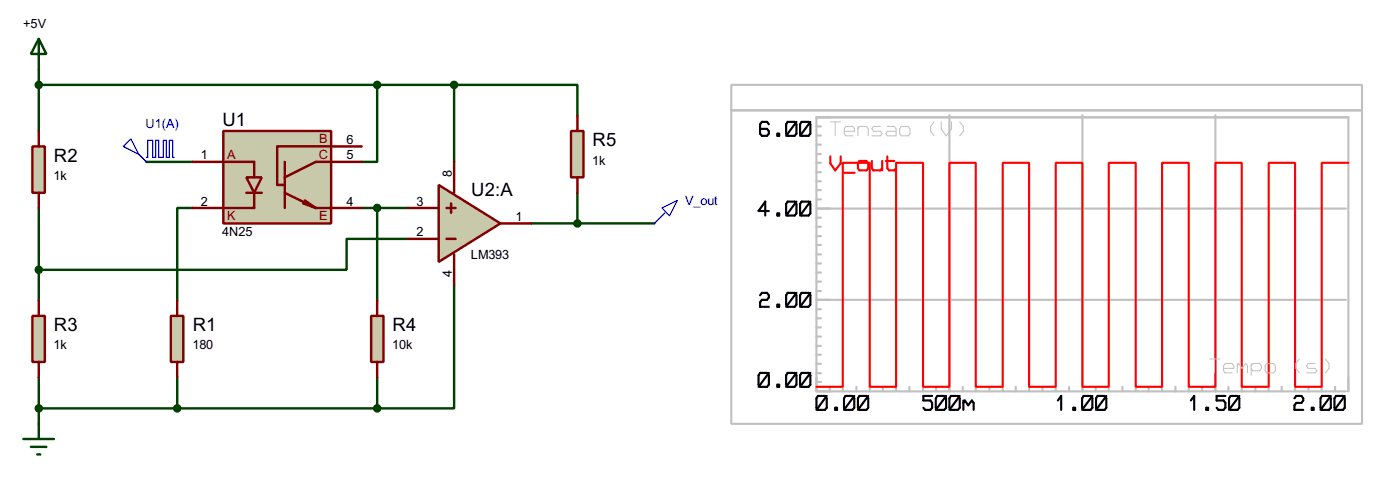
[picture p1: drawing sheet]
<svg xmlns="http://www.w3.org/2000/svg" width="231mm" height="79mm" viewBox="0 0 231 79" stroke-linecap="round" stroke-linejoin="round" font-family="sans-serif">
<g fill="none" stroke="#004000" stroke-width=".4">
<path d="M6.4 11.5v10.1M6.4 14h68.6M62.3 14v12.7h-2.6M75 14h20.3v5.1M75 14v12.7M6.4 34.3v15.3M24.2 26.7h7.6M31.8 34.3h-2.5v15.3M59.7 34.3h7.7M62.3 34.3v15.3M67.4 39.4h-10.2v5.1h-50.8M87.7 36.9h20.3"/>
<path d="M95.3 31.8v5.1M75 47v20.4h-12.7M6.4 62.3v7.6M6.4 67.4h55.9M29.3 62.3v5.1M62.3 62.3v5.1"/>
</g>
<path d="M36.9 21.6h17.8v15.3h-17.8z" fill="#c8c8aa" stroke="#800000" stroke-width=".4"/>
<path d="M40.7 29.3h2.5l-1.2 2.5z" fill="#c8c8aa" stroke="#800000" stroke-width=".4"/>
<path d="M31.8 26.7h10.2v2.6M40.7 31.8h2.5M42 31.8v2.5h-10.2M47 26.7v7.6M47 31.8l5.1 2.5M50.1 33.6l2 .7M50.3 33.1l1.8 1.2M52.1 34.3h7.6M59.7 26.7h-7.6l-5.1 2.6M59.7 24.2h-13.9v6.3h1.2" fill="none" stroke="#800000" stroke-width=".4"/>
<path d="M28.2 52.1h2.1v7.6h-2.1z" fill="#c8c8aa" stroke="#800000" stroke-width=".4"/>
<path d="M29.3 49.6v2.5M29.3 59.7v2.6" fill="none" stroke="#800000" stroke-width=".4"/>
<path d="M5.4 24.2h2v7.6h-2z" fill="#c8c8aa" stroke="#800000" stroke-width=".4"/>
<path d="M6.4 21.6v2.6M6.4 31.8v2.5" fill="none" stroke="#800000" stroke-width=".4"/>
<path d="M5.4 52.1h2v7.6h-2z" fill="#c8c8aa" stroke="#800000" stroke-width=".4"/>
<path d="M6.4 49.6v2.5M6.4 59.7v2.6" fill="none" stroke="#800000" stroke-width=".4"/>
<path d="M61.3 52.1h2v7.6h-2z" fill="#c8c8aa" stroke="#800000" stroke-width=".4"/>
<path d="M62.3 49.6v2.5M62.3 59.7v2.6" fill="none" stroke="#800000" stroke-width=".4"/>
<g fill="#004000" stroke="#004000" stroke-width=".4">
<circle cx="62.2" cy="34.3" r=".5"/>
<circle cx="62.2" cy="14" r=".5"/>
<circle cx="6.4" cy="44.5" r=".5"/>
<circle cx="6.4" cy="14" r=".5"/>
<circle cx="6.4" cy="67.4" r=".5"/>
</g>
<path d="M6.4 6.4l1.3 2.5h-2.6zM6.4 6.4v5.1M3.9 72.4h5M5.1 73.7h2.6M6.2 75h.5M6.4 69.9v2.5" fill="none" stroke="#004000" stroke-width=".4"/>
<path d="M109.3 34.3l2.5-1.2-1.3 2.5zM109.8 35.1l-1.8 1.8" fill="none" stroke="#0000c0" stroke-width=".2"/>
<path d="M72.4 30.5l10.2 6.4-10.2 6.3z" fill="#c8c8aa" stroke="#800000" stroke-width=".4"/>
<path d="M67.4 39.4h5M67.4 34.3h5M73.7 39.4h1.5M73.7 34.3h1.5M74.5 33.6v1.5M75 26.7v5.1M82.6 36.9h5.1M75 42v5" fill="none" stroke="#800000" stroke-width=".4"/>
<g fill="#004000" stroke="#004000" stroke-width=".4">
<circle cx="62.2" cy="67.4" r=".5"/>
<circle cx="29.2" cy="67.4" r=".5"/>
</g>
<path d="M94.3 21.6h2v7.7h-2z" fill="#c8c8aa" stroke="#800000" stroke-width=".4"/>
<path d="M95.3 19.1v2.5M95.3 29.3v2.5" fill="none" stroke="#800000" stroke-width=".4"/>
<g fill="#004000" stroke="#004000" stroke-width=".4">
<circle cx="74.9" cy="14" r=".5"/>
<circle cx="95.3" cy="36.9" r=".5"/>
</g>
<g fill="none" stroke="#c0c0c0" stroke-width=".35">
<path d="M120.7 14h104.1v55.9h-104.1zM120.7 18.2h104.1M156.7 19v45.6M178.7 19v45.6M200.6 19v45.6M134.8 39h.7M134.8 37.4h.7M134.8 35.9h.7M134.8 34.4h87.4M134.8 32.9h.7M134.8 31.4h.7M134.8 29.9h.7"/>
<path d="M134.8 28.4h.7M134.8 26.9h.7M134.8 25.4h.7M134.8 23.9h.7M134.8 22.4h.7M134.8 20.9h.7M134.8 58.5h.7M134.8 57.1h.7M134.8 55.5h.7M134.8 54h.7M134.8 52.5h.7M134.8 51h.7"/>
<path d="M134.8 49.5h87.4M134.8 48h.7M134.8 46.5h.7M134.8 45h.7M134.8 43.5h.7M134.8 42h.7M134.8 40.4h.7M134.8 63h.7M134.8 61.6h.7M134.8 60h.7M137 63.8v.8M139.1 63.8v.8"/>
<path d="M141.4 63.8v.8M143.6 63.8v.8M145.7 63.8v.8M147.9 63.8v.8M150.1 63.8v.8M152.4 63.8v.8M154.5 63.8v.8M158.9 63.8v.8M161.1 63.8v.8M163.3 63.8v.8M165.5 63.8v.8M167.7 63.8v.8"/>
<path d="M169.9 63.8v.8M172.1 63.8v.8M174.3 63.8v.8M176.5 63.8v.8M180.9 63.8v.8M183 63.8v.8M185.3 63.8v.8M187.5 63.8v.8M189.6 63.8v.8M191.8 63.8v.8M194 63.8v.8M196.2 63.8v.8"/>
<path d="M198.4 63.8v.8M202.8 63.8v.8M205 63.8v.8M207.2 63.8v.8M209.4 63.8v.8M211.6 63.8v.8M213.8 63.8v.8M216 63.8v.8M218.2 63.8v.8M220.4 63.8v.8M222.2 64.6h-87.4v-45.2h87.8v45.2"/>
</g>
<g fill="none" stroke="#000" stroke-width=".35">
<path d="M126.9 20.5l-.3-.4h-.8l-.3 .4v1.6l.3 .3h.8l.3-.3v-.4l-.3-.4h-1.1M126.9 34.8h-1.7l1.1-1.5v2.3M128.3 22.1h.3v.3h-.3zM128.3 35.2h.3v.4h-.3zM130 20.1h1.2l.3 .4v1.6l-.3 .3h-1.2l-.2-.3v-1.6zM130 33.3h1.2l.3 .4v1.5l-.3 .4h-1.2l-.2-.4v-1.5zM131.5 33.3l-1.7 2.3M131.5 20.1l-1.7 2.3M132.3 20.1h1.2l.3 .4v1.6l-.3 .3h-1.2l-.2-.3v-1.6zM132.3 33.3h1.2l.3 .4v1.5l-.3 .4h-1.2l-.2-.4v-1.5zM133.8 33.3l-1.7 2.3M133.8 20.1l-1.7 2.3"/>
<path d="M125.5 48.7l.3-.4h.8l.3 .4v.4l-.3 .4h-.8l-.3 .4v.7h1.4M128.3 50.3h.3v.3h-.3zM130 48.3h1.2l.3 .4v1.6l-.3 .3h-1.2l-.2-.3v-1.6zM131.5 48.3l-1.7 2.3M132.3 48.3h1.2l.3 .4v1.6l-.3 .3h-1.2l-.2-.3v-1.6zM133.8 48.3l-1.7 2.3M125.5 61.5h1.1l.3 .4v1.6l-.3 .3h-1.1l-.3-.3v-1.6zM126.9 61.5l-1.7 2.3M128.3 63.5h.3v.3h-.3zM130 61.5h1.2l.3 .4v1.6l-.3 .3h-1.2l-.2-.3v-1.6zM131.5 61.5l-1.7 2.3M132.3 61.5h1.2l.3 .4v1.6l-.3 .3h-1.2l-.2-.3v-1.6z"/>
<path d="M133.8 61.5l-1.7 2.3M135 65.3h1.2l.3 .4v1.6l-.3 .3h-1.2l-.2-.3v-1.6zM136.5 65.3l-1.7 2.3M137.9 67.3h.3v.3h-.3zM139.6 65.3h1.1l.3 .4v1.6l-.3 .3h-1.1l-.3-.3v-1.6zM141 65.3l-1.7 2.3M141.9 65.3h1.1l.3 .4v1.6l-.3 .3h-1.1l-.3-.3v-1.6zM143.3 65.3l-1.7 2.3M153.9 65.3h-1.5v.8h1.2l.3 .4v.8l-.3 .3h-.9l-.3-.3M154.7 65.3h1.2l.3 .4v1.6l-.3 .3h-1.2l-.2-.3v-1.6zM156.2 65.3l-1.7 2.3M157 65.3h1.1l.3 .4v1.6l-.3 .3h-1.1l-.3-.3v-1.6z"/>
<path d="M158.4 65.3l-1.7 2.3M159 66.1v1.5M159 66.5l.3-.4 .5 .8 .6-.8 .3 .4v1.1M174.6 66.1l.6-.8v2.3M177.2 67.3h.3v.3h-.3zM178.9 65.3h1.1l.3 .4v1.6l-.3 .3h-1.1l-.3-.3v-1.6zM180.3 65.3l-1.7 2.3M181.2 65.3h1.1l.3 .4v1.6l-.3 .3h-1.1l-.3-.3v-1.6zM182.6 65.3l-1.7 2.3M196.6 66.1l.5-.8v2.3M199.1 67.3h.3v.3h-.3zM202.3 65.3h-1.5v.8h1.2l.3 .4v.8l-.3 .3h-.9l-.3-.3"/>
<path d="M203.1 65.3h1.2l.3 .4v1.6l-.3 .3h-1.2l-.2-.3v-1.6zM204.6 65.3l-1.7 2.3M213.7 65.7l.3-.4h.8l.3 .4v.4l-.3 .4h-.8l-.3 .4v.7h1.4M216.5 67.3h.3v.3h-.3zM218.2 65.3h1.2l.3 .4v1.6l-.3 .3h-1.2l-.2-.3v-1.6zM219.7 65.3l-1.7 2.3M220.5 65.3h1.2l.3 .4v1.6l-.3 .3h-1.2l-.2-.3v-1.6zM222 65.3l-1.7 2.3"/>
</g>
<path d="M137.1 25.8v1.2l.8 1.1 .9-1.1v-1.2M139.4 28.5h1.7M141.9 26.6h1.1l.3 .4v.8l-.3 .3h-1.1l-.3-.3v-.8zM143.9 26.6v1.2l.3 .3h1.1l.3-.3M145.6 26.6v1.5M146.2 26.6h1.4M146.5 25.8v2l.3 .3h.8l.3-.3M222.6 26.9h-4.4v36.9h-4.4v-36.9h-4.4v36.9h-4.4v-36.9h-4.4v36.9h-4.4v-36.9h-4.4v36.9h-4.3v-36.9h-4.5v36.9h-4.3v-36.9h-4.4v36.9h-4.4v-36.9h-4.4v36.9h-4.4v-36.9h-4.4v36.9h-4.3v-36.9h-4.5v36.9h-4.3v-36.9h-4.5v36.9h-4.3" fill="none" stroke="#f00" stroke-width=".35"/>
<g fill="none" stroke="#c0c0c0" stroke-width=".17">
<path d="M137.1 20.1h1.7M137.9 20.1v2.3M139.4 21.7h1.7v-.4l-.3-.4h-1.2l-.2 .4v.8l.2 .3h1.2M141.6 21.3l.3-.4h1.1l.3 .4v1.1M141.6 20.9v1.5M145.3 20.9h-1.1l-.3 .4 .3 .4h1.1l.3 .4-.3 .3h-1.4M146.5 20.9h1.1l.3 .4v1.1h-1.4l-.3-.3 .3-.4h1.4M148.8 20.9h1.1l.3 .4v.8l-.3 .3h-1.1l-.3-.3v-.8zM154.2 20.1l-.6 .8v.8l.6 .7M155.4 20.1v1.2l.8 1.1 .9-1.1v-1.2M158.4 20.1l.6 .8v.8l-.6 .7M199.7 59.2h1.7"/>
<path d="M200.5 59.2v2.3M204.2 60v1.5M206.5 60v1.9M209.1 60h1.1l.3 .4v.8l-.3 .3h-1.1l-.3-.3v-.8zM214.5 59.2l-.6 .8v.8l.6 .7M217.1 60h-1.2l-.2 .4 .2 .4h1.2l.3 .4-.3 .3h-1.4M218.8 59.2l.6 .8v.8l-.6 .7M202 60.8h1.7v-.4l-.3-.4h-1.2l-.2 .4v.8l.2 .3h1.2M204.2 60.4l.3-.4 .5 .8 .6-.8 .3 .4v1.1M206.5 60.4l.3-.4h1.1l.3 .4v.4l-.3 .4h-1.1l-.3-.4"/>
</g>
<path d="M20.4 24.2l1.2-1.3 1.3 2.6zM22.9 25.5l1.3 1.2M24.2 26h.2v-2.8h.8v2.8h.5v-2.8h.5v2.8h.8v-2.8h.5v2.8h.5v-2.8h.5v2.8h.3" fill="none" stroke="#0000c0" stroke-width=".2"/>
<g font-size="3.4">
<text x="36.7" y="20.8">U1</text>
<text x="8.9" y="26.7">R2</text>
<text x="97.8" y="24.2">R5</text>
<text x="77.8" y="32.3">U2:A</text>
<text x="8.9" y="54.7">R3</text>
<text x="31.8" y="54.7">R1</text>
<text x="64.8" y="54.7">R4</text>
</g>
<g font-size="2.4">
<text x="3.9" y="4.6">+5V</text>
<text x="57.2" y="23.8">6</text>
<text x="8.9" y="29.6">1k</text>
<text x="33.2" y="26.3">1</text>
<text x="57.2" y="26.3">5</text>
<text x="74.6" y="29.3" transform="rotate(-90 74.6 29.3)">8</text>
<text x="97.8" y="27.2">1k</text>
<text x="33.2" y="33.9">2</text>
<text x="57.2" y="33.9">4</text>
<text x="68.8" y="33.9">3</text>
<text x="36.7" y="39">4N25</text>
<text x="68.8" y="39">2</text>
<text x="85.1" y="36.5">1</text>
<text x="74.6" y="45.7" transform="rotate(-90 74.6 45.7)">4</text>
<text x="77.7" y="42.8">LM393</text>
<text x="8.9" y="57.6">1k</text>
<text x="31.8" y="57.6">180</text>
<text x="64.8" y="57.6">10k</text>
</g>
<g font-size="2.4" fill="#0000c0">
<text x="24" y="21.1">U1(A)</text>
<text x="113.1" y="33.8">V_out</text>
</g>
<g font-size="2.4" fill="#800000">
<text x="52.7" y="23.6">B</text>
<text x="37.5" y="26.1">A</text>
<text x="52.6" y="26.1">C</text>
<text x="37.5" y="36.3">K</text>
<text x="52.7" y="36.3">E</text>
</g>
</svg>
